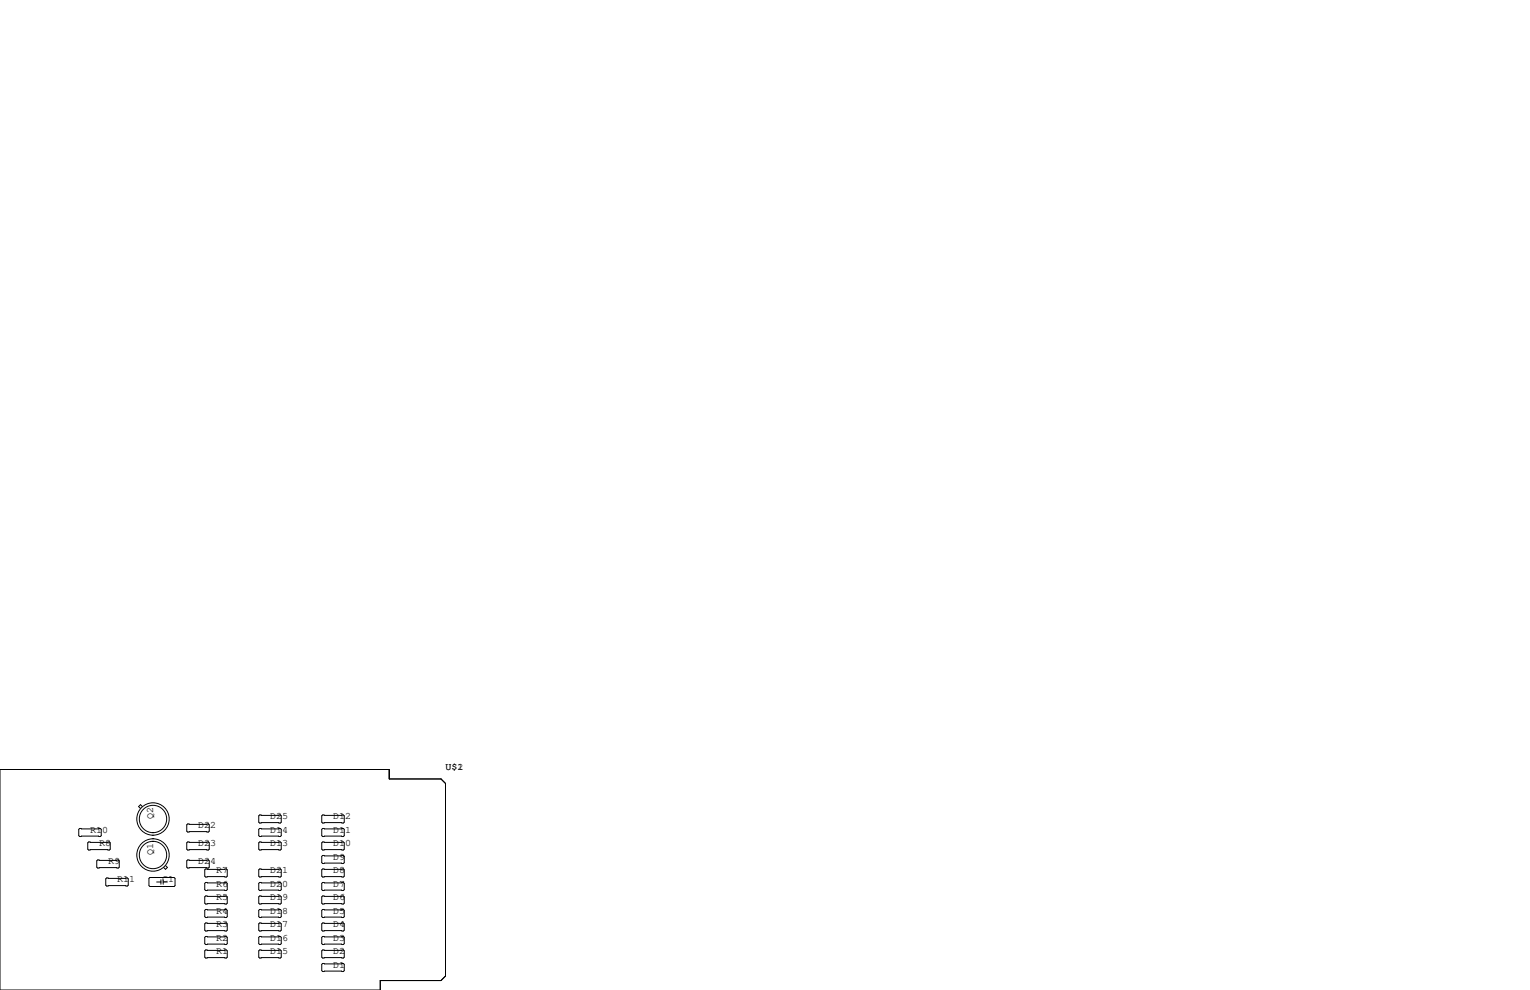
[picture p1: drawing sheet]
<svg xmlns="http://www.w3.org/2000/svg" width="432mm" height="279mm" viewBox="0 0 432 279" stroke-linecap="round" stroke-linejoin="round" font-family="sans-serif">
<g fill="none" stroke="#000" stroke-width=".28">
<path d="M0 217.2h109.9v2.6h14.6l1.2 1.3v54.4l-1.2 1.2h-17.2v2.7h-107.3zM22.5 233.8h5.8l.3 .3v1.7l-.3 .3h-5.8l-.3-.3v-1.7zM25 237.6h5.9l.2 .3v1.7l-.2 .3h-5.9l-.2-.3v-1.7zM40.2 227.6l-.6-.5-.5 .5 .5 .6M53 232.5h5.8l.3 .3v1.8l-.3 .2h-5.8l-.3-.2v-1.8zM53 237.6h5.8l.3 .3v1.7l-.3 .3h-5.8l-.3-.3v-1.7zM73.3 230h5.8l.3 .3v1.7l-.3 .3h-5.8l-.3-.3v-1.7zM73.3 237.6h5.8l.3 .3v1.7l-.3 .3h-5.8l-.3-.3v-1.7zM73.3 233.8h5.8l.3 .3v1.7l-.3 .3h-5.8l-.3-.3v-1.7zM91.1 230h5.8l.3 .3v1.7l-.3 .3h-5.8l-.3-.3v-1.7zM91.1 233.8h5.8l.3 .3v1.7l-.3 .3h-5.8l-.3-.3v-1.7zM91.1 237.6h5.8l.3 .3v1.7l-.3 .3h-5.8l-.3-.3v-1.7z"/>
<path d="M27.6 242.7h5.8l.3 .3v1.7l-.3 .3h-5.8l-.3-.3v-1.7zM30.1 247.8h5.8l.3 .2v1.8l-.3 .3h-5.8l-.3-.3v-1.8zM42 247.9l.3-.3h6.8l.3 .3v2l-.3 .3h-6.8l-.3-.3zM44.2 248.9h1.2M45.4 248.3v1.3M46.1 248.9h1.1M46.1 248.3v1.3M46.7 244.3l.5 .5-.5 .5-.5-.5M53 242.7h5.8l.3 .3v1.7l-.3 .3h-5.8l-.3-.3v-1.7zM57.8 245.5l.2-.3h5.9l.2 .3v1.8l-.2 .2h-5.9l-.2-.2zM57.8 249.3l.2-.3h5.9l.2 .3v1.8l-.2 .2h-5.9l-.2-.2zM57.8 253.1l.2-.2h5.9l.2 .2v1.8l-.2 .2h-5.9l-.2-.2z"/>
<path d="M57.8 256.9l.2-.2h5.9l.2 .2v1.8l-.2 .3h-5.9l-.2-.3zM73 253.1l.3-.2h5.8l.3 .2v1.8l-.3 .2h-5.8l-.3-.2zM73 245.5l.3-.3h5.8l.3 .3v1.8l-.3 .2h-5.8l-.3-.2zM73 249.3l.3-.3h5.8l.3 .3v1.8l-.3 .2h-5.8l-.3-.2zM73 256.9l.3-.2h5.8l.3 .2v1.8l-.3 .3h-5.8l-.3-.3zM90.8 245.5l.3-.3h5.8l.3 .3v1.8l-.3 .2h-5.8l-.3-.2zM90.8 249.3l.3-.3h5.8l.3 .3v1.8l-.3 .2h-5.8l-.3-.2zM90.8 253.1l.3-.2h5.8l.3 .2v1.8l-.3 .2h-5.8l-.3-.2zM90.8 256.9l.3-.2h5.8l.3 .2v1.8l-.3 .3h-5.8l-.3-.3zM91.1 241.4h5.8l.3 .3v1.8l-.3 .2h-5.8l-.3-.2v-1.8zM57.8 268.4l.2-.3h5.9l.2 .3v1.7l-.2 .3h-5.9l-.2-.3zM57.8 260.7l.2-.2h5.9l.2 .2v1.8l-.2 .3h-5.9l-.2-.3z"/>
<path d="M57.8 264.5l.2-.2h5.9l.2 .2v1.8l-.2 .3h-5.9l-.2-.3zM73 268.4l.3-.3h5.8l.3 .3v1.7l-.3 .3h-5.8l-.3-.3zM73 260.7l.3-.2h5.8l.3 .2v1.8l-.3 .3h-5.8l-.3-.3zM73 264.5l.3-.2h5.8l.3 .2v1.8l-.3 .3h-5.8l-.3-.3zM90.8 268.4l.3-.3h5.8l.3 .3v1.7l-.3 .3h-5.8l-.3-.3zM90.8 260.7l.3-.2h5.8l.3 .2v1.8l-.3 .3h-5.8l-.3-.3zM90.8 264.5l.3-.2h5.8l.3 .2v1.8l-.3 .3h-5.8l-.3-.3zM90.8 272.2l.3-.3h5.8l.3 .3v1.7l-.3 .3h-5.8l-.3-.3z"/>
<circle cx="43.2" cy="231.1" r="4.6"/>
<circle cx="43.2" cy="231.1" r="3.9"/>
<circle cx="43.2" cy="241.3" r="3.9"/>
<circle cx="43.2" cy="241.3" r="4.6"/>
</g>
<g font-size="2.8">
<text x="125.7" y="217.2">U$1</text>
<text x="129.1" y="217.2">2</text>
<text x="43.2" y="231.1" transform="rotate(-90 43.2 231.1)">Q2</text>
<text x="55.9" y="233.7">D22</text>
<text x="76.2" y="231.1">D25</text>
<text x="94" y="231.1">D12</text>
<text x="25.4" y="234.9">R10</text>
<text x="27.9" y="238.8">R8</text>
<text x="55.9" y="238.8">D23</text>
<text x="76.2" y="238.8">D13</text>
<text x="76.2" y="234.9">D14</text>
<text x="94" y="234.9">D11</text>
<text x="94" y="238.8">D10</text>
<text x="30.5" y="243.8">R9</text>
<text x="43.2" y="241.3" transform="rotate(-90 43.2 241.3)">Q1</text>
<text x="55.9" y="243.8">D24</text>
<text x="94" y="242.6">D9</text>
<text x="33" y="248.9">R11</text>
<text x="45.7" y="248.9">C1</text>
<text x="61" y="246.4">R7</text>
<text x="61" y="250.2">R6</text>
<text x="76.2" y="246.4">D21</text>
<text x="76.2" y="250.2">D20</text>
<text x="94" y="246.4">D8</text>
<text x="94" y="250.2">D7</text>
<text x="61" y="257.8">R4</text>
<text x="61" y="254">R5</text>
<text x="76.2" y="254">D19</text>
<text x="76.2" y="257.8">D18</text>
<text x="94" y="254">D6</text>
<text x="94" y="257.8">D5</text>
<text x="61" y="261.6">R3</text>
<text x="76.2" y="261.6">D17</text>
<text x="94" y="261.6">D4</text>
<text x="61" y="269.2">R1</text>
<text x="61" y="265.4">R2</text>
<text x="76.2" y="265.4">D16</text>
<text x="76.2" y="269.2">D15</text>
<text x="94" y="269.2">D2</text>
<text x="94" y="265.4">D3</text>
<text x="94" y="273">D1</text>
</g>
</svg>
